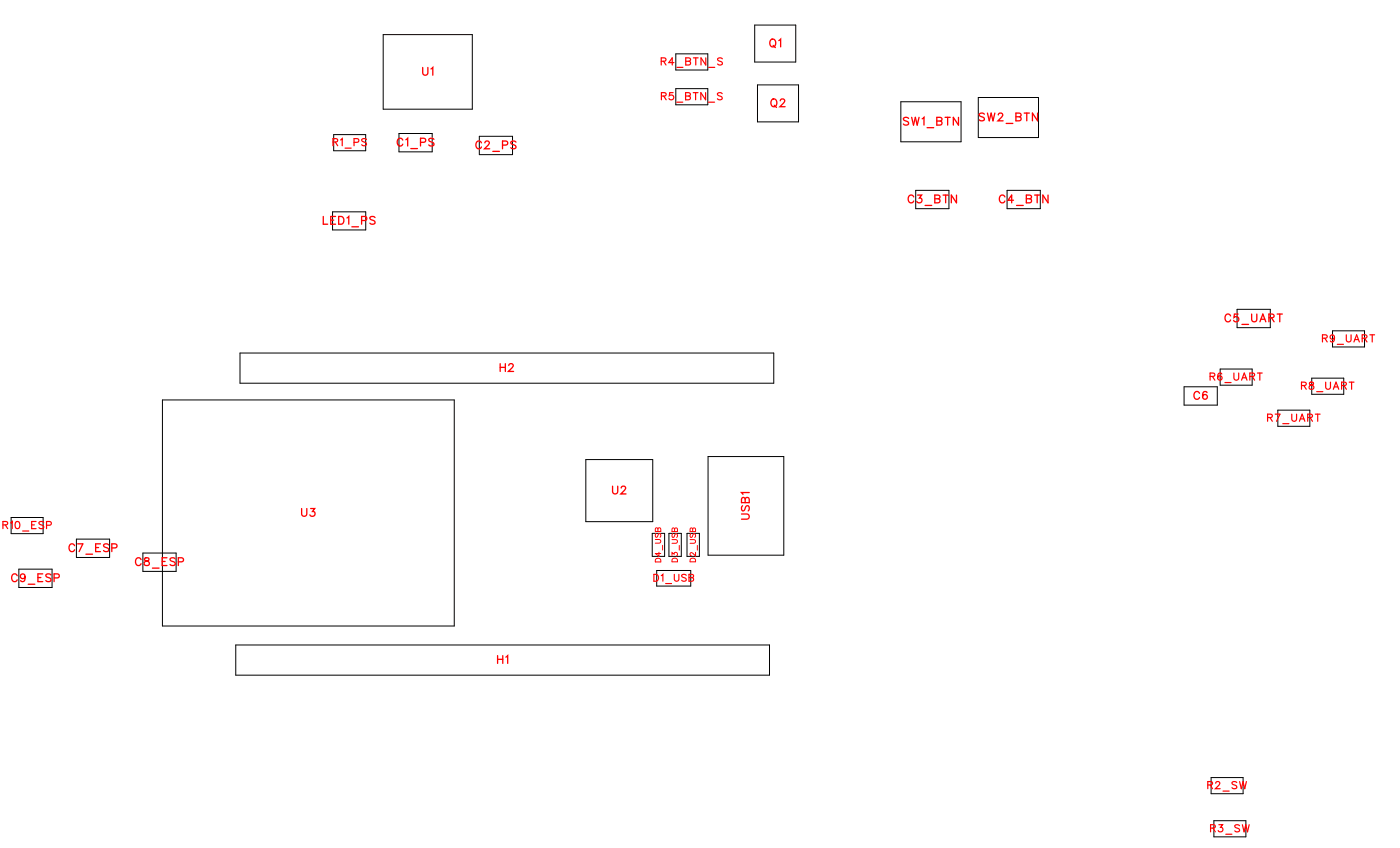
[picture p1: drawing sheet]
<svg xmlns="http://www.w3.org/2000/svg" width="128mm" height="77mm" viewBox="0 0 128 77" stroke-linecap="round" stroke-linejoin="round" font-family="sans-serif">
<g fill="none" stroke="#000" stroke-width=".09">
<path d="M30.4 19.3h3v1.7h-3zM30.5 12.3h2.9v1.5h-2.9zM35 3.2h8.1v6.8h-8.1zM36.4 12.2h3.1v1.7h-3.1zM43.8 12.4h3v1.7h-3zM61.7 4.9h3v1.5h-3zM61.7 8.1h3v1.5h-3zM68.9 2.3h3.8v3.4h-3.8zM69.2 7.7h3.7v3.4h-3.7zM82.3 9.3h5.5v3.6h-5.5zM83.6 17.4h3.1v1.6h-3.1zM89.4 8.9h5.5v3.7h-5.5z"/>
<path d="M92 17.4h3v1.6h-3zM14.8 36.5h26.7v20.6h-26.7zM21.9 32.2h48.8v2.8h-48.8zM108.2 35.3h3v1.7h-3zM111.5 33.7h2.9v1.4h-2.9zM113 28.2h3v1.7h-3zM116.7 37.4h2.9v1.5h-2.9zM119.8 34.5h2.9v1.5h-2.9zM121.7 30.2h2.9v1.5h-2.9zM1 47.2h2.9v1.5h-2.9zM1.7 51.9h3.1v1.7h-3.1zM7 49.2h3v1.7h-3z"/>
<path d="M13.1 50.5h3v1.6h-3zM21.5 58.9h48.8v2.7h-48.8zM53.5 41.9h6.1v5.7h-6.1zM59.6 48.7h1.1v2.1h-1.1zM60 52.1h3.1v1.4h-3.1zM61.1 48.7h1.1v2.1h-1.1zM62.8 48.7h1.1v2.1h-1.1zM64.7 41.7h6.9v9h-6.9zM110.6 71h2.9v1.4h-2.9zM110.9 74.9h2.9v1.5h-2.9z"/>
</g>
<g fill="none" stroke="#f00" stroke-width=".12">
<path d="M29.5 19.8v.7h.4M30.7 19.8h-.5v.7h.5M30.9 19.8h.3a.38 .38 0 0 1 .2 .3 .38 .38 0 0 1-.2 .4h-.3zM31.7 19.9l.2-.1v.7M34.3 19.9l-.2-.1-.3 .1 .1 .1 .3 .2 .1 .2-.2 .1-.3-.1M36.8 12.8a.26 .26 0 0 0-.3-.2 .26 .26 0 0 0-.2 .3v.2a.26 .26 0 0 0 .2 .2 .26 .26 0 0 0 .3-.1M37.1 12.7l.1-.1v.7M37.5 13.6h.6M38.4 13h.4v-.3l-.4-.1v.7M38.6 6.2v.5l.2 .2 .2-.1 .1-.6M39.4 6.3l.1-.1v.7M39.6 12.7l-.1-.1-.3 .1v.2l.4 .2v.1l-.1 .1-.3-.1"/>
<path d="M44 13a.26 .26 0 0 0-.3-.1 .26 .26 0 0 0-.2 .2v.2a.26 .26 0 0 0 .2 .3 .26 .26 0 0 0 .3-.2M44.3 13l.1-.1h.2l.1 .1-.1 .2-.3 .4h.4M45 13.8h.6M45.9 13.2h.4v-.3h-.4v.7M47.1 13l-.1-.1-.3 .1v.1l.4 .3v.1l-.1 .1-.3-.1M70.4 3.7l.1-.1a.33 .33 0 0 1 .4 .3 .33 .33 0 0 1-.4 .3l-.2-.2zM70.5 9.1h.1a.33 .33 0 0 1 .4 .3 .33 .33 0 0 1-.4 .3l-.2-.2zM70.6 4.1l.2 .2M70.7 9.6l.2 .2M71.1 3.7l.2-.1v.7M71.3 9.2l.1-.2h.1l.2 .2-.1 .2-.4 .3h.5M83 10.8l-.2-.1-.3 .1 .1 .2 .4 .2v.1l-.2 .1-.3-.1"/>
<path d="M83.3 10.7l.1 .7 .2-.7 .2 .7 .1-.7M83.5 18a.26 .26 0 0 0-.3-.2 .26 .26 0 0 0-.2 .3v.1a.26 .26 0 0 0 .2 .3 .26 .26 0 0 0 .3-.2M83.8 17.8h.4l-.2 .3a.24 .24 0 0 1 .2 .4 .25 .25 0 0 1-.5-.1M84.2 10.8l.2-.1v.7M84.5 18.7h.6M84.7 11.7h.6M85.4 18.1l.4 .1 .1 .2-.2 .1h-.3v-.7l.4 .1v.2h-.1M85.6 11l.4 .1v.2l-.1 .1h-.3v-.7l.4 .1v.2h-.1M86.1 17.8h.5M86.3 10.7h.5M86.4 17.8v.7M86.6 10.7v.7"/>
<path d="M87.4 17.8v.7l-.5-.7v.7M87.6 10.7v.7l-.5-.7v.7M89.9 10.4l-.2-.1-.3 .1 .1 .2 .4 .2v.1l-.2 .1-.3-.1M90.2 10.3l.2 .7 .1-.7 .2 .7 .2-.7M91.2 10.5l.1-.2h.2l.1 .2-.1 .2-.3 .3h.4M91.8 18a.26 .26 0 0 0-.3-.2 .26 .26 0 0 0-.2 .3v.1a.26 .26 0 0 0 .2 .3 .26 .26 0 0 0 .3-.2M91.9 11.3h.6M92.6 18.3h-.5l.3-.5v.7M92.8 10.7h.4l.1 .2-.2 .1h-.3v-.7l.4 .1v.2l-.1 .1M92.9 18.7h.6M93.6 10.3h.4M93.7 18.1l.5 .1v.2l-.1 .1h-.4v-.7l.5 .1v.2h-.1"/>
<path d="M93.8 10.3v.7M94.5 17.8h.5M94.7 17.8v.7M94.8 10.3v.7l-.5-.7v.7M95.7 17.8v.7l-.4-.7v.7M30.2 20.1h.3M32.1 20.7h.6M33 20.1h.4l.1-.3h-.5v.7M45.7 33.2v.7M45.7 33.5h.5M46.2 33.2v.7M46.5 33.4l.1-.2h.1l.2 .1-.1 .3-.4 .3h.5"/>
<path d="M109.6 35.9a.26 .26 0 0 0-.3-.2 .26 .26 0 0 0-.2 .3v.2a.26 .26 0 0 0 .2 .2 .26 .26 0 0 0 .3-.1M110.3 35.8h-.1a.35 .35 0 0 0-.4 .2 .35 .35 0 0 0 .3 .4 .22 .22 0 0 0 .2-.2 .22 .22 0 0 0-.2-.2 .22 .22 0 0 0-.3 .2M112.4 28.8a.26 .26 0 0 0-.3-.1 .26 .26 0 0 0-.2 .2v.2a.26 .26 0 0 0 .2 .3 .26 .26 0 0 0 .3-.2M113.1 28.7h-.3l-.1 .3a.25 .25 0 0 1 .4 0 .25 .25 0 0 1 0 .3 .25 .25 0 0 1-.4-.1M113.4 29.6h.6M114.3 28.7v.5l.2 .2 .3-.1v-.6M115.1 29.4l.3-.7 .2 .7M115.2 29.1h.3M115.9 29h.4v-.3h-.4v.7M116.1 29l.3 .4M116.7 28.7h.4M116.9 28.7v.7"/>
<path d="M1.6 52.5a.26 .26 0 0 0-.3-.1 .26 .26 0 0 0-.2 .2v.2a.26 .26 0 0 0 .2 .3 .26 .26 0 0 0 .3-.2M2.3 52.6a.22 .22 0 0 1-.3 .2 .22 .22 0 0 1-.1-.3 .22 .22 0 0 1 .4 0v.1a.34 .34 0 0 1-.3 .5l-.1-.1M2.6 53.3h.6M3.5 52.7h.2M3.9 52.4h-.4v.7h.4M4.7 52.5l-.2-.1-.3 .1 .1 .1 .3 .2 .1 .2-.2 .1-.3-.1M4.9 52.7h.4l.1-.3h-.5v.7M6.8 49.8a.26 .26 0 0 0-.3-.2 .26 .26 0 0 0-.2 .3v.2a.26 .26 0 0 0 .2 .2 .26 .26 0 0 0 .3-.1M7.1 49.6h.5l-.4 .7M7.8 50.6h.7M8.7 50h.3M9.2 49.6h-.5v.7h.5"/>
<path d="M9.9 49.7l-.1-.1-.3 .1v.2l.4 .2v.1l-.1 .1-.3-.1M10.2 50h.4l.1-.3-.5-.1v.7M12.9 51.1a.26 .26 0 0 0-.3-.2 .26 .26 0 0 0-.2 .3v.1a.26 .26 0 0 0 .2 .3 .26 .26 0 0 0 .3-.2M13.2 50.9v.2l.3 .1 .1 .2a.24 .24 0 0 1-.2 .2 .24 .24 0 0 1-.2-.2l.4-.3v-.2zM13.9 51.8h.6M14.8 51.2h.3M15.3 50.9h-.5v.7h.5M16 51l-.2-.1-.3 .1 .1 .2 .4 .1v.2l-.2 .1-.3-.1M16.3 51.3l.4-.1v-.2l-.4-.1v.7M27.6 46.4v.5l.2 .2 .2-.1v-.6M28.4 46.4h.3l-.2 .3a.24 .24 0 0 1 .2 .4 .24 .24 0 0 1-.4-.1M45.5 59.8v.7"/>
<path d="M45.9 59.8v.7M46.2 60l.2-.2v.7M56 44.4v.5l.2 .2 .2-.1v-.6M56.7 44.5l.2-.1h.1l.1 .1-.1 .2-.3 .4h.5M67.7 46.9h.5l.2 .2-.1 .2-.6 .1M67.8 46.1l-.1 .2 .1 .3h.2l.2-.5h.1l.1 .2-.1 .3M68.1 45.6l-.1-.2h-.2l-.1 .5h.7v-.3l-.1-.2-.2 .1v.4M68.4 44.9h-.7l.2 .2M45.5 60.2h.4"/>
</g>
<g fill="none" stroke="#f00" stroke-width=".11">
<path d="M30.4 13l.4-.1v-.2l-.4-.1v.7M30.6 13l.2 .3M31.1 12.8l.2-.2v.7M31.5 13.5h.6M32.3 13h.4v-.3l-.4-.1v.7M33.5 12.7l-.2-.1-.3 .1 .1 .2 .3 .2 .1 .1-.2 .1-.3-.1M60.4 5.6h.4v-.3h-.4v.6M60.4 8.8l.4-.1v-.2h-.4v.6M60.6 5.6l.2 .3M60.6 8.8l.2 .3M61.5 8.5h-.3l-.1 .2a.23 .23 0 0 1 .4 0 .23 .23 0 0 1-.1 .4 .23 .23 0 0 1-.3-.1M61.6 5.7h-.5l.3-.4v.6"/>
<path d="M61.8 9.3h.6M61.8 6.1h.6M62.6 8.8h.4l.1 .2-.2 .1h-.3v-.6h.4l.1 .1-.2 .2M62.6 5.6l.4 .1 .1 .1-.2 .1h-.3v-.6h.4l.1 .2-.2 .1M63.3 8.5h.5M63.3 5.3h.5M63.5 8.5v.6M63.6 5.3v.6M64.5 8.5v.6l-.5-.6v.6M64.5 5.3v.6l-.5-.6v.6M64.7 9.3h.6M64.7 6.1h.6"/>
<path d="M66 8.5h-.2h-.3l.1 .2 .4 .2v.1l-.2 .1-.3-.1M66 5.4l-.2-.1-.3 .1 .1 .1 .4 .2v.1l-.2 .1-.3-.1M110.5 34.4l.4-.1v-.2l-.4-.1v.7M110.7 34.4l.3 .3M111.6 34.1a.32 .32 0 0 0-.4 .2 .32 .32 0 0 0 .2 .4 .2 .2 0 0 0 .2-.2 .2 .2 0 0 0-.2-.2 .2 .2 0 0 0-.2 .2M111.9 34.9h.5M112.7 34v.5l.2 .2 .2-.1v-.6M113.4 34.7l.3-.7 .2 .7M113.5 34.5h.3M114.2 34.4l.3-.1 .1-.1-.2-.2h-.2v.7M114.4 34.4l.2 .3M114.9 34h.4"/>
<path d="M115.1 34v.7M115.8 38.1h.4v-.2l-.4-.1v.6M116 38.1l.2 .3M116.5 37.8h.4l-.3 .6M117.2 38.7h.5M118 37.8v.5l.2 .1h.2v-.6M118.7 38.4l.2-.6 .3 .6M118.8 38.2h.3M118.9 35.2h.4v-.3h-.4v.6M119.1 35.2l.2 .3M119.4 38.1h.4l.1-.2-.2-.1h-.3v.6M119.6 34.9v.2l.4 .2a.22 .22 0 0 1-.2 .2 .22 .22 0 0 1-.2-.2l.4-.3-.1-.1z"/>
<path d="M119.7 38.1l.2 .3M120.1 37.8h.5M120.3 35.7h.5M120.4 37.8v.6M120.8 30.9l.4-.1v-.2h-.4v.6M121 30.9l.2 .3M121.1 34.9v.4l.2 .2 .2-.1v-.5M121.8 35.5l.2-.6 .3 .6M121.9 35.3h.3M121.9 30.8a.2 .2 0 0 1-.3 .1 .2 .2 0 0 1-.1-.3 .2 .2 0 0 1 .4 0v.2a.31 .31 0 0 1-.3 .4l-.1-.1M122.2 31.4h.5M122.5 35.2h.4l.1-.2-.2-.1h-.3v.6"/>
<path d="M122.8 35.2l.2 .3M123 30.6v.4l.2 .2 .2-.1v-.5M123.2 34.9h.5M123.5 34.9v.6M123.7 31.2l.2-.6 .3 .6M123.8 31h.3M124.4 30.9l.4-.1 .1-.1-.2-.1h-.3v.6M124.6 30.9l.3 .3M125.1 30.6h.5M125.3 30.6v.6M.3 47.9h.3l.1-.3h-.4v.6M.5 47.9l.2 .3"/>
<path d="M1 47.7l.1-.1v.6M1.5 47.6a.32 .32 0 0 1 .4 .3 .32 .32 0 0 1-.3 .3l-.2-.1v-.2zM2.1 48.5h.5M2.9 47.9h.2M3.3 47.6h-.4v.6h.4M4 47.7l-.2-.1-.2 .1v.1l.4 .3-.2 .1-.2-.1M4.3 47.9h.3l.1-.3h-.4v.6M59.7 52.4h.2a.34 .34 0 0 1 .3 .3 .34 .34 0 0 1-.3 .3h-.2zM60.4 52.5l.1-.1v.6M60.8 53.3h.5M61.6 52.4v.5l.2 .1h.2v-.6M62.7 52.5l-.2-.1-.2 .1v.2l.4 .2-.2 .1h-.2"/>
<path d="M62.9 52.7l.4 .1 .1 .1-.2 .1h-.3v-.6l.4 .1v.2h-.1M110.3 71.6h.4v-.2l-.4-.1v.7M110.5 71.6l.3 .4M110.6 75.6l.3-.1 .1-.2h-.4v.6M110.8 75.6l.2 .3M111 71.5l.2-.2 .2 .1-.4 .6h.5M111.3 75.3h.4l-.2 .2a.22 .22 0 0 1 .1 .4 .22 .22 0 0 1-.3-.1M111.7 72.2h.6M112 76.1h.5M113 71.4l-.2-.1-.3 .1 .1 .2 .4 .2v.1l-.2 .1-.3-.1M113.2 75.3h-.1h-.3v.2l.4 .2v.1l-.1 .1-.3-.1M113.2 71.3l.2 .7 .1-.7 .2 .7 .1-.7"/>
<path d="M113.5 75.3l.1 .6 .2-.6 .1 .6 .2-.6"/>
</g>
<g fill="none" stroke="#f00" stroke-width=".09">
<path d="M59.9 49.2h.3l.2 .2-.1 .1-.4 .1M59.9 51a.28 .28 0 0 1 .5 .1v.2h-.5zM59.9 48.7v.1v.2l.3-.3 .2 .1-.1 .2M60.1 48.3l-.1-.1h-.1v.3h.5l-.1-.3h-.2v.3M60.2 50.4v.3l-.3-.2h.5M60.5 49.8v.4M61.4 50.7v-.3l.2 .2a.17 .17 0 0 1 .2-.2 .17 .17 0 0 1 0 .3M61.4 49.2h.3l.2 .2-.1 .2h-.4M61.4 51a.28 .28 0 0 1 .5 .1v.2h-.5zM61.5 48.7l-.1 .1 .1 .2 .2-.3 .2 .1-.1 .2M61.6 48.3l-.1-.1h-.1v.3h.5l-.1-.3h-.2v.3M62 49.8v.4"/>
<path d="M63 49.2h.4l.1 .2v.2h-.5M63.1 51a.28 .28 0 0 1 .4 .1v.2h-.5zM63.1 48.7l-.1 .1 .1 .2 .3-.3 .1 .1v.2M63.3 48.3l-.1-.1h-.1l-.1 .3h.5l-.1-.3h-.1v.3M63.5 50.4v.3l-.3-.3-.2 .1 .1 .2M63.7 49.8v.4"/>
</g>
<g font-size="1.2" fill="#fff">
<text x="70.3" y="4.6">Q1</text>
<text x="38.6" y="7.2">U1</text>
<text x="70.4" y="10">Q2</text>
<text x="82.5" y="11.7">SW1_BTN</text>
<text x="89.4" y="11.3">SW2_BTN</text>
<text x="36.2" y="13.6">C1_PS</text>
<text x="43.4" y="13.9">C2_PS</text>
<text x="29.5" y="20.8">LED1_PS</text>
<text x="82.9" y="18.8">C3_BTN</text>
<text x="91.2" y="18.8">C4_BTN</text>
<text x="111.8" y="29.7">C5_UART</text>
<text x="45.6" y="34.2">H2</text>
<text x="109" y="36.7">C6</text>
<text x="27.5" y="47.4">U3</text>
<text x="55.9" y="45.4">U2</text>
<text x="68.7" y="47.4" transform="rotate(-90 68.7 47.4)">USB1</text>
<text x="1" y="53.4">C9_ESP</text>
<text x="6.2" y="50.6">C7_ESP</text>
<text x="12.3" y="51.9">C8_ESP</text>
<text x="45.4" y="60.8">H1</text>
</g>
<g font-size="1.1" fill="#fff">
<text x="60.3" y="6.2">R4_BTN_S</text>
<text x="60.4" y="9.4">R5_BTN_S</text>
<text x="30.4" y="13.6">R1_PS</text>
<text x="110.5" y="35">R6_UART</text>
<text x="118.8" y="35.8">R8_UART</text>
<text x="120.7" y="31.5">R9_UART</text>
<text x="115.7" y="38.7">R7_UART</text>
<text x=".2" y="48.5">R10_ESP</text>
<text x="59.7" y="53.3">D1_USB</text>
<text x="110.3" y="72.2">R2_SW</text>
<text x="110.5" y="76.2">R3_SW</text>
</g>
<g font-size=".8" fill="#fff">
<text x="60.6" y="51.3" transform="rotate(-90 60.6 51.3)">D4_USB</text>
<text x="62.1" y="51.3" transform="rotate(-90 62.1 51.3)">D3_USB</text>
<text x="63.7" y="51.3" transform="rotate(-90 63.7 51.3)">D2_USB</text>
</g>
</svg>
